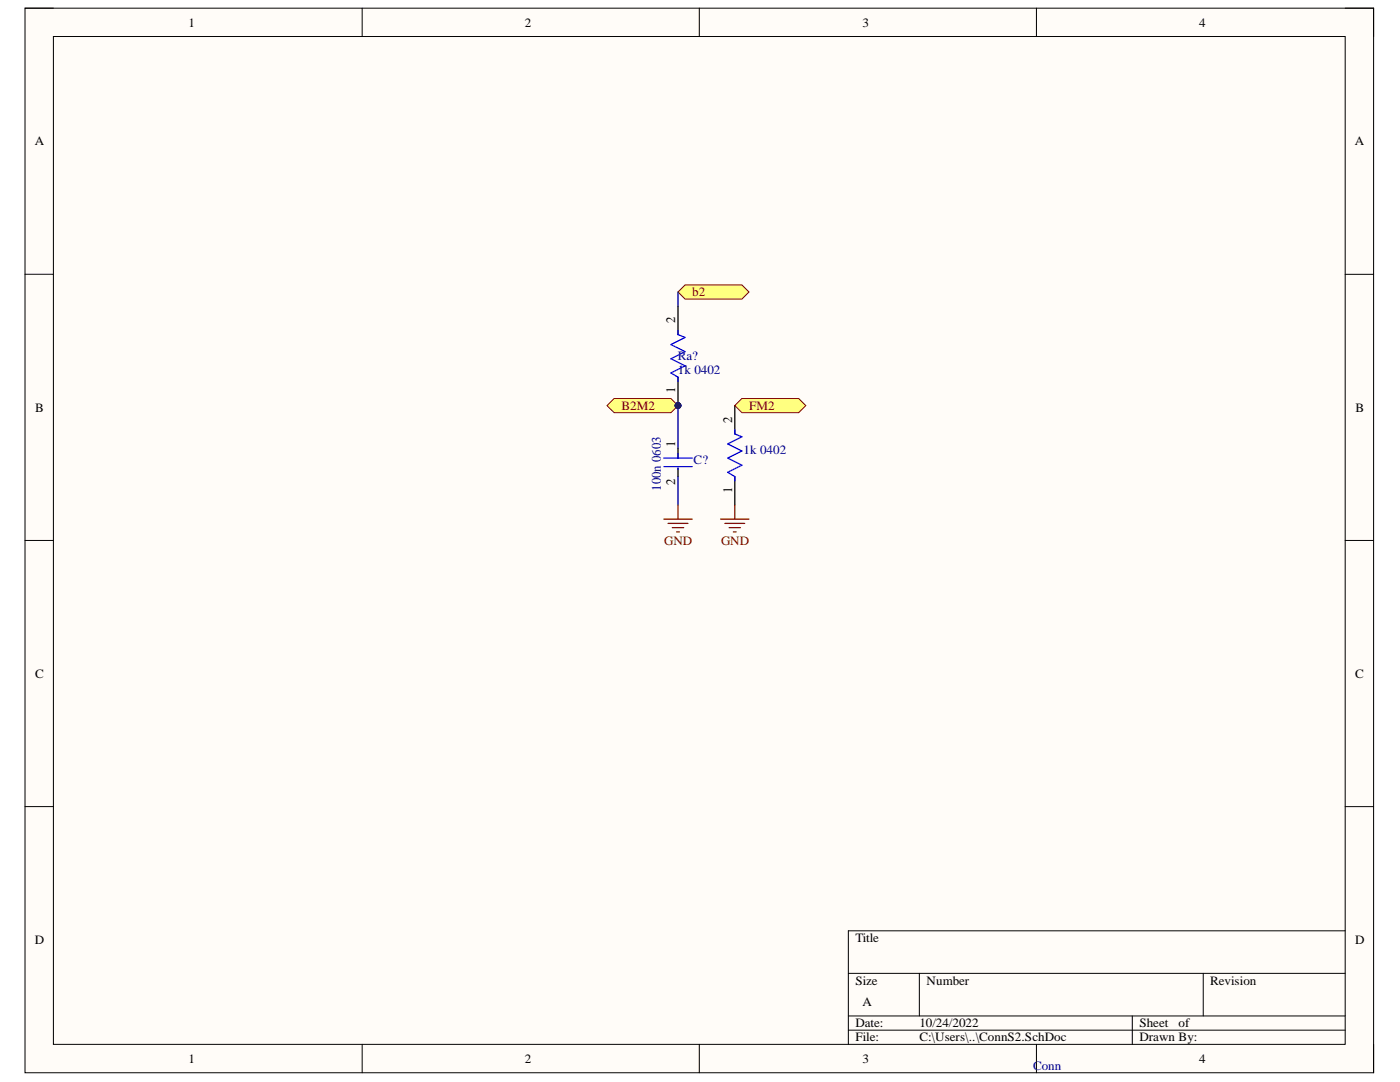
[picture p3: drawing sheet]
<svg xmlns="http://www.w3.org/2000/svg" width="279mm" height="216mm" viewBox="0 0 279 216" stroke-linecap="round" stroke-linejoin="round" font-family="sans-serif">
<path d="M5 1.6h269.1v212.5h-269.1z" fill-rule="evenodd" fill="#fffcf8"/>
<path d="M5 1.6h269.1v212.5h-269.1z" fill="none" stroke="#000" stroke-width=".2"/>
<path d="M10.7 7.3h257.8v201.1h-257.8z" fill-rule="evenodd" fill="#fffcf8"/>
<g fill="none" stroke="#000" stroke-width=".2">
<path d="M5 1.6h5.7M10.7 7.3h257.8v201.1h-257.8zM72.3 1.6v5.7M139.6 1.6v5.7M206.8 1.6v5.7M268.5 1.6h5.6v5.7M5 54.7h5.7M268.5 54.7h5.6M5 107.8h5.7M268.5 107.8h5.6M5 160.9h5.7M268.5 161h5.6"/>
<path d="M169.3 194.2h99.2M183.5 194.2v8.5M240.1 194.2v8.5M268.5 185.7h-99.2v22.7M72.3 208.4v5.7M139.6 208.4v5.7M169.3 202.7h99.2M169.3 205.6h99.2M206.8 208.4v5.7M226 202.7v5.7M274.1 208.4v5.7"/>
</g>
<path d="M135.3 89.4v2M135.3 93.4v1.7" fill="none" stroke="#000" stroke-width=".25"/>
<path d="M132.5 91.4h5.6M132.5 93.1h5.6M135.3 90.6v.8M135.3 93.4v.3" fill="none" stroke="#00f" stroke-width=".25"/>
<path d="M132.5 103.6h5.6M133.3 104.4h4M134.2 105.3h2.2M135 106.1h.6M135.3 100.8v2.8" fill="none" stroke="#800000" stroke-width=".25"/>
<path d="M121.1 80.9l1.5-1.4h11.3l1.4 1.4-1.4 1.4h-11.3z" fill-rule="evenodd" fill="#ffff80"/>
<path d="M121.1 80.9l1.5-1.4h11.3l1.4 1.4-1.4 1.4h-11.3z" fill="none" stroke="#800000" stroke-width=".2"/>
<path d="M135.3 61.1v5.7M146.6 80.9v5.7M146.6 95.1v5.7" fill="none" stroke="#000" stroke-width=".25"/>
<path d="M135.3 65.9v.9l1.4 .5-2.8 1.5 2.8 1.4-2.8 1.4 2.8 1.4M146.6 85.7v.9l1.5 .6-2.9 1.4 2.9 1.4-2.9 1.4 2.9 1.4-2.9 1.4 1.4 .9v.8" fill="none" stroke="#00f" stroke-width=".25"/>
<path d="M146.6 80.9l1.5-1.4h11.3l1.4 1.4-1.4 1.4h-11.3z" fill-rule="evenodd" fill="#ffff80"/>
<path d="M146.6 80.9l1.5-1.4h11.3l1.4 1.4-1.4 1.4h-11.3z" fill="none" stroke="#800000" stroke-width=".2"/>
<path d="M143.8 103.6h5.7M144.7 104.4h3.9M145.5 105.3h2.3M146.4 106.1h.5M146.6 100.8v2.8" fill="none" stroke="#800000" stroke-width=".25"/>
<path d="M135.3 58.3l1.4-1.4h11.4l1.4 1.4-1.4 1.4h-11.4z" fill-rule="evenodd" fill="#ffff80"/>
<path d="M135.3 58.3l1.4-1.4h11.4l1.4 1.4-1.4 1.4h-11.4z" fill="none" stroke="#800000" stroke-width=".2"/>
<path d="M135.3 58.3v2.8M135.3 80.9v8.5M135.3 95.1v5.7" fill="none" stroke="#000080" stroke-width=".25"/>
<text font-size="6.7" fill="#000080" x="134.8" y="79.4">PIRa?01</text>
<g font-size="2.6">
<text x="134.8" y="64.5" transform="rotate(-90 134.8 64.5)">2</text>
<text x="134.8" y="78.5" transform="rotate(-90 134.8 78.5)">1</text>
<text x="134.8" y="89.1" transform="rotate(-90 134.8 89.1)">1</text>
<text x="146.1" y="84.3" transform="rotate(-90 146.1 84.3)">2</text>
<text x="134.8" y="96.8" transform="rotate(-90 134.8 96.8)">2</text>
<text x="146.1" y="98.4" transform="rotate(-90 146.1 98.4)">1</text>
</g>
<text font-size="2.6" fill="#000080" x="131.9" y="97.9" transform="rotate(-90 131.9 97.9)">100n 0603</text>
<g font-size="2.5">
<text x="37.6" y="5.3">1</text>
<text x="104.7" y="5.3">2</text>
<text x="172.2" y="5.3">3</text>
<text x="239.3" y="5.3">4</text>
<text x="6.9" y="29">A</text>
<text x="270.4" y="29">A</text>
<text x="7" y="82.1">B</text>
<text x="270.5" y="82.1">B</text>
<text x="7" y="135.2">C</text>
<text x="270.5" y="135.2">C</text>
<text x="6.9" y="188.3">D</text>
<text x="170.7" y="188">Title</text>
<text x="270.5" y="188.3">D</text>
<text x="170.7" y="196.5">Size</text>
<text x="184.9" y="196.5">Number</text>
<text x="241.5" y="196.5">Revision</text>
<text x="172.2" y="200.8">A</text>
<text x="170.7" y="205">Date:</text>
<text x="170.7" y="207.8">File:</text>
<text x="183.5" y="205">10/24/2022</text>
<text x="183.5" y="207.8">C:\Users\..\ConnS2.SchDoc</text>
<text x="227.4" y="205">Sheet</text>
<text x="227.4" y="207.8">Drawn By:</text>
<text x="235.2" y="205">of</text>
<text x="37.6" y="212.1">1</text>
<text x="104.7" y="212.1">2</text>
<text x="172.2" y="212.1">3</text>
<text x="239.3" y="212.1">4</text>
</g>
<g font-size="2.5" fill="#800000">
<text x="138.1" y="59.1">b2</text>
<text x="124" y="81.8">B2M2</text>
<text x="149.5" y="81.8">FM2</text>
<text x="132.6" y="108.7">GND</text>
<text x="143.9" y="108.7">GND</text>
</g>
<g font-size="2.5" fill="#000080">
<text x="135.3" y="71.9">Ra?</text>
<text x="135.3" y="74.7">1k 0402</text>
<text x="138.4" y="92.5">C?</text>
<text x="148.4" y="90.6">1k 0402</text>
<text x="206.2" y="213.5">Conn</text>
</g>
</svg>
